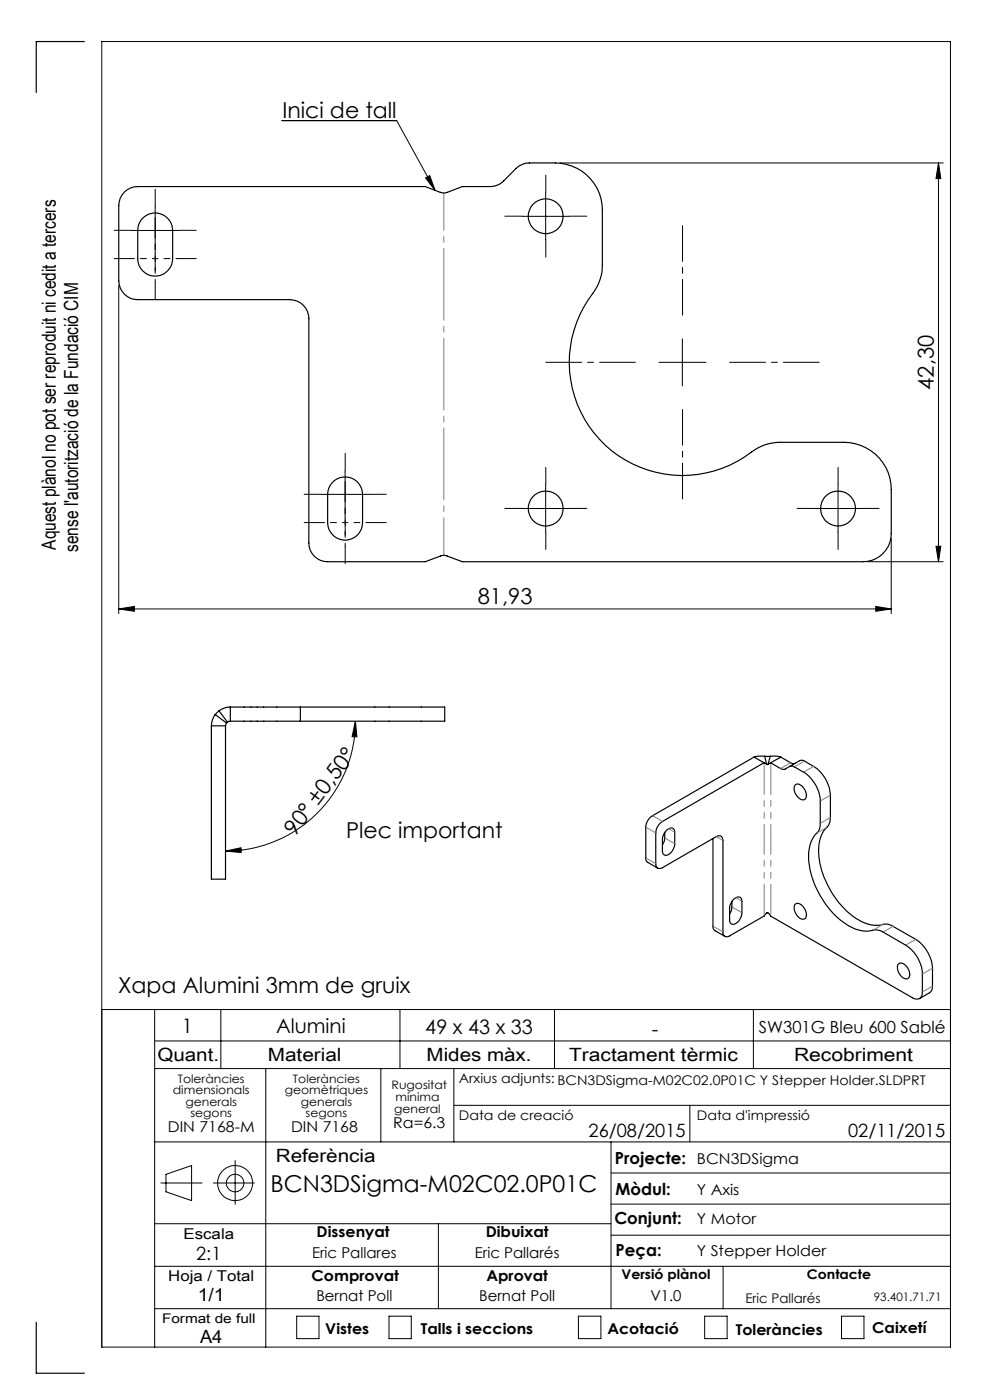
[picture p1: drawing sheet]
<svg xmlns="http://www.w3.org/2000/svg" width="210mm" height="297mm" viewBox="0 0 210 297" stroke-linecap="round" stroke-linejoin="round" font-family="sans-serif">
<g fill="none" stroke="#000" stroke-width=".21">
<path d="M59.9 25.6h24.2l8.2 14.8M90.3 37.7l.9-.5 1.1 3.2zM118.8 34.6h81.3M199.1 34.6l.5 3.3h-1.1zM199.1 34.6v84.6M27.9 48.9h10M32.9 43.9v10M110.8 45.9h10M115.7 40.9v10M25.2 60.6v69.6M139.8 76.9h10M144.7 71.9v10"/>
<path d="M73.2 99.9v10M68.2 104.9h10M110.8 107.9h10M115.7 102.9v10M172.8 107.9h10M177.8 102.9v10M184 119.2h16.1M189.1 114.2v16M198.5 115.9h1.1l-.5 3.3zM25.2 129.2l3.3-.5v1zM25.2 129.2h163.9M185.8 128.7l3.3 .5-3.3 .5z"/>
<path d="M75.4 153l.3 3.3h-1zM75.4 153a27.6 27.6 0 0 1-27.6 27.5M47.8 180.5l3.3-.7 .1 1.1zM21.6 214.2h180M32.8 214.2v71.6M46.8 214.2v12.5M84.8 214.2v12.5M117.6 214.2v12.5M159.8 214.2v12.5M32.8 220.8h168.8M32.8 226.7h168.8M56.4 226.7v59.1"/>
<path d="M80.8 226.7v15.5M96.3 226.7v15.5M96.3 234.5h105.3M146.3 234.5v7.7M32.8 259.6h96.8M32.8 242.2h168.8M34.1 251h8.8M35.2 249.1l5.4-1.8v7.4l-5.4-1.9zM45.3 251h8.7M49.9 246.2v9.3M93 259.6v18M129.6 242.2v35.4"/>
<path d="M129.6 255.4h72M129.6 248.8h72M32.8 277.6h168.8M32.8 268.6h168.8M62.9 279.2h4.8v4.8h-4.8zM82.5 279.2h4.7v4.8h-4.7zM122.7 279.2h4.8v4.8h-4.8zM129.6 262h72M149.5 279.2h4.7v4.8h-4.7zM153.4 268.6v9M178.5 279.2h4.8v4.8h-4.8zM21.6 285.8h180v-277h-180v277"/>
<circle cx="49.9" cy="251" r="3.7"/>
<circle cx="49.9" cy="251" r="1.86"/>
</g>
<path d="M134.8 76.9h-19M144.8 66.9v-19M154.8 76.9h19M144.8 86.9v19" fill="none" stroke="#000" stroke-width=".21" stroke-dasharray="15.2 1.3 1.3 1.3" stroke-dashoffset="7.6"/>
<g fill="none" stroke="#000" stroke-width=".21" stroke-dasharray="15.2 1.3 1.3 1.3">
<path d="M27.9 48.9h-3.7M27.9 54.9h-3.7M32.9 43.9v-3.7M32.9 53.9v3.7M32.9 49.9v-3.7M32.9 59.9v3.7M37.9 48.9h3.7M37.9 54.9h3.7M110.8 45.9h-3.7M115.8 40.9v-3.7M115.8 50.9v3.7M120.8 45.9h3.7"/>
<path d="M73.2 99.9v-3.7M68.2 104.9h-3.7M68.2 110.9h-3.7M73.2 109.9v3.7M73.2 105.9v-3.7M73.2 115.9v3.7M78.2 104.9h3.7M78.2 110.9h3.7M110.8 107.9h-3.7M115.8 102.9v-3.7M115.8 112.9v3.7M120.8 107.9h3.7"/>
<path d="M172.8 107.9h-3.7M177.8 102.9v-3.7M177.8 112.9v3.7M182.8 107.9h3.7"/>
</g>
<path d="M32.9 54.9h5M32.9 54.9v-5M32.9 54.9h-5M32.9 54.9v5M73.2 110.9h5M73.2 110.9v-5M73.2 110.9h-5M73.2 110.9v5" fill="none" stroke="#000" stroke-width=".21" stroke-dasharray="15.2 1.3 1.3 1.3" stroke-dashoffset="14.6"/>
<g fill="none" stroke="#000" stroke-width=".25">
<path d="M17.9 8.8h-10.2v10.8M26.4 40.7a4.1 4.1 0 0 1 2.8-1.1h61l3.9 1.4 .8-.2 3.2-1.2h5.9a4.2 4.2 0 0 0 2.8-1.2l2.7-2.7a4.2 4.2 0 0 1 2.8-1.1h5.5a10 10 0 0 1 10 10v11.6a10 10 0 0 1-2.1 6.1 24 24 0 0 0 2.4 31.9 24 24 0 0 0 32 1.3l2.1-1.1 2.4-.5 14.5-.1a10 10 0 0 1 10 10.1v9.3a6 6 0 0 1-6 6h-85l-3.8-1.4-.7 .1-3.4 1.3h-20.7a4 4 0 0 1-4-4v-47.6a4 4 0 0 0-4-4h-32.3a4 4 0 0 1-4-4v-16a4.1 4.1 0 0 1 1.2-2.9zM30.2 46.4a3.7 3.7 0 0 1 4-1 3.7 3.7 0 0 1 2.4 3.5v6a3.7 3.7 0 0 1-3.7 3.7 3.7 3.7 0 0 1-3.7-3.7v-6a3.8 3.8 0 0 1 1-2.5zM70.5 102.4a3.7 3.7 0 0 1 4.1-1 3.7 3.7 0 0 1 2.3 3.5v6a3.7 3.7 0 0 1-3.7 3.7 3.7 3.7 0 0 1-3.7-3.7v-6a3.6 3.6 0 0 1 1-2.5zM44.8 154v32.5h3v-32.5M44.8 154h3M45.6 151.6a4.2 4.2 0 0 0-.8 2.4M45.6 151.6l2.4 1.8M46.5 150.8l-.9 .8M46.5 150.8l1.8 2.4M48 153.4l-.2 .6M48.3 153.2l-.3 .2"/>
<path d="M48.9 153h14.8M48.9 150h14.8M48.9 150a4 4 0 0 0-2.4 .8M48.9 153l-.6 .2M48.9 150v3M63.7 150h30.6v3h-30.6M63.7 150v3M141 176.6l-.1 1.8-.4 .8M141.4 176.2a.97 .97 0 0 1 1.7-.1v2.9a2.51 2.51 0 0 1-1.9 2.5l-.6-.5-.1-2.9 .3-1.2zM151.2 177.9v18.9l.4 .6 2.2 1.2M159.9 160.6l-21.5 12.5a2.95 2.95 0 0 0-1.4 2.4l.1 7.1 .3 .3 2.1 1.3M159.9 160.6l2.2 1.2"/>
<path d="M162.1 161.8l-21.6 12.5a3.1 3.1 0 0 0-1.4 2.4v6.6a.86 .86 0 0 0 .4 .9 .86 .86 0 0 0 1-.1l11.4-6.6a.87 .87 0 0 1 1-.1 .87 .87 0 0 1 .5 .9v19.4a.86 .86 0 0 0 .4 .9 .86 .86 0 0 0 1-.1l7.3-4.2 .7-.7 .7 .7 30 17.4a1.27 1.27 0 0 0 1.5 .1 1.27 1.27 0 0 0 .7-1.3v-3.8a7.6 7.6 0 0 0-3.6-6.2l-4.8-2.8a3.5 3.5 0 0 0-3-.2 10.4 10.4 0 0 1-8.1-4.3 17.9 17.9 0 0 1-4.6-12.8 7.2 7.2 0 0 1 2.1-4.3l.3-1.1v-5.1a7.6 7.6 0 0 0-3.5-6.1l-2.3-1.2h-.7M162.1 161.8l.5 .4M162.2 160.4h-1.2l-1.1 .2M162.2 160.4h1.2M162.2 160.4l.4 1.8M162.6 162.2h.3M163.4 160.4h1.2l1 .2M163.4 160.4l-.5 1.8M163.5 161.8l2.6 1.4h.4l1-.6M163.5 161.8l-.6 .4M165.6 160.6l2.4 1.4 .7-.1M165.6 160.6l-2.1 1.2"/>
<path d="M167.5 162.6l2.4-1.3h.5l2.2 1.3a7.9 7.9 0 0 1 3.5 6.1v4.8a3.4 3.4 0 0 1-1.3 2.7 10.3 10.3 0 0 0-.5 8.4 17.9 17.9 0 0 0 8.9 11.1 6.9 6.9 0 0 0 4.8 .3l1.2 .4 5 2.9a8 8 0 0 1 3.6 6.1l-.1 4.4-.5 .8-2.1 1.2M168.7 166.5a1.33 1.33 0 0 1 1.9 .9 1.57 1.57 0 0 1 0 2.2 2.31 2.31 0 0 1-2.1-2.7zM155.3 191.2l-.1 1.8-.4 .9M155.6 190.8a.99 .99 0 0 1 1.7-.1l.1 2.9a2.49 2.49 0 0 1-2 2.5l-.5-.3-.1-.4v-3l.4-1.1zM168.7 191.8a1.39 1.39 0 0 1 1.9 .9 1.56 1.56 0 0 1 0 2.2 2.1 2.1 0 0 1-2.1-1.9v-.6zM190.6 204.5a1.51 1.51 0 0 1 2.1 1.1 1.31 1.31 0 0 1-.3 2.1 2.38 2.38 0 0 1-1.8-3.2zM7.7 280.5v10.8h10.2"/>
<circle cx="115.8" cy="45.9" r="3.7"/>
<circle cx="115.8" cy="107.9" r="3.7"/>
<circle cx="177.8" cy="107.9" r="3.7"/>
</g>
<path d="M94.2 40.9v76.9" fill="none" stroke="#808080" stroke-width=".21" stroke-dasharray="15.2 1.3 1.3 1.3" stroke-dashoffset="7.3"/>
<g fill="#000">
<path d="M90.3 37.7l.9-.5 1.1 3.2z"/>
<path d="M198.5 115.9h1.1l-.5 3.3zM199.1 34.6l.5 3.3h-1.1z"/>
<path d="M25.2 129.2l3.3-.5v1zM185.8 128.7l3.3 .5-3.3 .5z"/>
<path d="M47.8 180.5l3.3-.7 .1 1.1zM75.4 153l.3 3.3h-1z"/>
</g>
<path d="M162.1 161.8v32.5M163.5 194.3v-32.5" fill="none" stroke="#808080" stroke-width=".21" stroke-dasharray="6.3 1.3 1.3 1.3 1.3 1.3" stroke-dashoffset="-.4"/>
<g fill="none" stroke="#808080" stroke-width=".21" stroke-dasharray="6.3 1.3 1.3 1.3 1.3 1.3">
<path d="M138.4 173l2.1 1.3M139.1 176.7l-2.1-1.2M141 177.8l2.1 1.2M141.8 175.8l1.3 .7M153.4 178.3l-1.5-.8M165.6 163l2.1-1.2M170.5 163.8l2.1-1.2M170.7 161.4l-2.2 1.3M174 174.7l2.1-1.3M175.4 175.5l-2.1 1.2M176.1 168.7l-2.1 1.2M137 182l2.1 1.2"/>
<path d="M151.2 196.5l2.2 1.2M155.3 192.4l2.1 1.2M156.1 190.4l1.3 .8M185.2 197.3l2.1-1.2M189.5 196.5l-2.2 1.2M192.1 200.5l2.2-1.2M195.7 210.4l2.1-1.2M197.8 205.4l-2.1 1.2"/>
</g>
<text font-size="4.9" x="57.4" y="253">BCN3DSigma-M02C02.0P01C</text>
<g font-size="4.7">
<text x="59.9" y="24.9">Inici de tall</text>
<text x="198.1" y="82.7" transform="rotate(-90 198.1 82.7)">42,30</text>
<text x="101.3" y="128.1">81,93</text>
<text x="62.6" y="177.6" transform="rotate(-53 62.6 177.6)">90° ±0,50°</text>
<text x="73.4" y="177.9">Plec important</text>
<text x="25.1" y="210.7">Xapa Alumini 3mm de gruix</text>
</g>
<g font-size="4.2">
<text x="38.6" y="219">1</text>
<text x="58.6" y="219.2">Alumini</text>
<text x="90.2" y="219.4">49 x 43 x 33</text>
<text x="138.3" y="219.7">-</text>
</g>
<g font-size="4.1">
<text x="11.9" y="116.6" transform="rotate(-90 11.9 116.6)">Aquest plànol no pot ser reproduit ni cedit a tercers</text>
<text x="16.6" y="117.1" transform="rotate(-90 16.6 117.1)">sense l'autorització de la Fundació CIM</text>
</g>
<g font-size="3.9">
<text x="33.4" y="225">Quant.</text>
<text x="56.8" y="225">Material</text>
<text x="90.5" y="225">Mides màx.</text>
<text x="120.7" y="225">Tractament tèrmic</text>
<text x="168.4" y="225">Recobriment</text>
<text x="124.8" y="241.3">26/08/2015</text>
<text x="179.9" y="241.3">02/11/2015</text>
<text x="58.5" y="246.5">Referència</text>
<text x="41.6" y="267.2">2:1</text>
<text x="41.9" y="276.1">1/1</text>
<text x="42.4" y="284.9">A4</text>
</g>
<g font-size="3.5">
<text x="161" y="219.2">SW301G Bleu 600 Sablé</text>
<text x="130.5" y="246.8">Projecte:</text>
<text x="130.6" y="253.4">Mòdul:</text>
<text x="130.3" y="259.8">Conjunt:</text>
<text x="130.6" y="266.4">Peça:</text>
</g>
<g font-size="3.2">
<text x="83.4" y="239.3">Ra=6.3</text>
<text x="35.6" y="240.1">DIN 7168-M</text>
<text x="61.7" y="240.1">DIN 7168</text>
<text x="147.8" y="246.8">BCN3DSigma</text>
<text x="147.8" y="253.4">Y Axis</text>
<text x="38.9" y="262.9">Escala</text>
<text x="67.2" y="262.5">Dissenyat</text>
<text x="103" y="262.5">Dibuixat</text>
<text x="147.8" y="259.8">Y Motor</text>
<text x="66.2" y="266.8">Eric Pallares</text>
<text x="100.7" y="266.8">Eric Pallarés</text>
<text x="147.8" y="266.4">Y Stepper Holder</text>
<text x="35.7" y="271.7">Hoja / Total</text>
<text x="66.1" y="271.7">Comprovat</text>
<text x="103.2" y="271.7">Aprovat</text>
<text x="67.1" y="276.1">Bernat Poll</text>
<text x="101.6" y="276.1">Bernat Poll</text>
<text x="138" y="276.1">V1.0</text>
<text x="69" y="283.1">Vistes</text>
<text x="89.3" y="283.1">Talls i seccions</text>
<text x="128.8" y="283.1">Acotació</text>
<text x="156.1" y="283.2">Toleràncies</text>
<text x="185" y="282.8">Caixetí</text>
</g>
<g font-size="2.8">
<text x="97.3" y="229.6">Arxius adjunts: BCN3DSigma-M02C02.0P01C Y Stepper Holder.SLDPRT</text>
<text x="97.3" y="237.7">Data de creació</text>
<text x="147.8" y="237.7">Data d'impressió</text>
<text x="131.8" y="271.4">Versió plànol</text>
<text x="171.2" y="271.4">Contacte</text>
<text x="34.4" y="280.7">Format de full</text>
<text x="158.1" y="276.3">Eric Pallarés</text>
</g>
<g font-size="2.5">
<text x="36.7" y="232.1">dimensionals</text>
<text x="37.7" y="229.6">Toleràncies</text>
<text x="60.4" y="232.1">geomètriques</text>
<text x="62.1" y="229.6">Toleràncies</text>
<text x="83.1" y="231">Rugositat</text>
<text x="83.9" y="233.5">mínima</text>
<text x="39.4" y="234.6">generals</text>
<text x="40.4" y="237.1">segons</text>
<text x="63.8" y="234.6">generals</text>
<text x="64.8" y="237.1">segons</text>
<text x="83.6" y="236.2">general</text>
<text x="185.4" y="276.1">93.401.71.71</text>
</g>
</svg>
